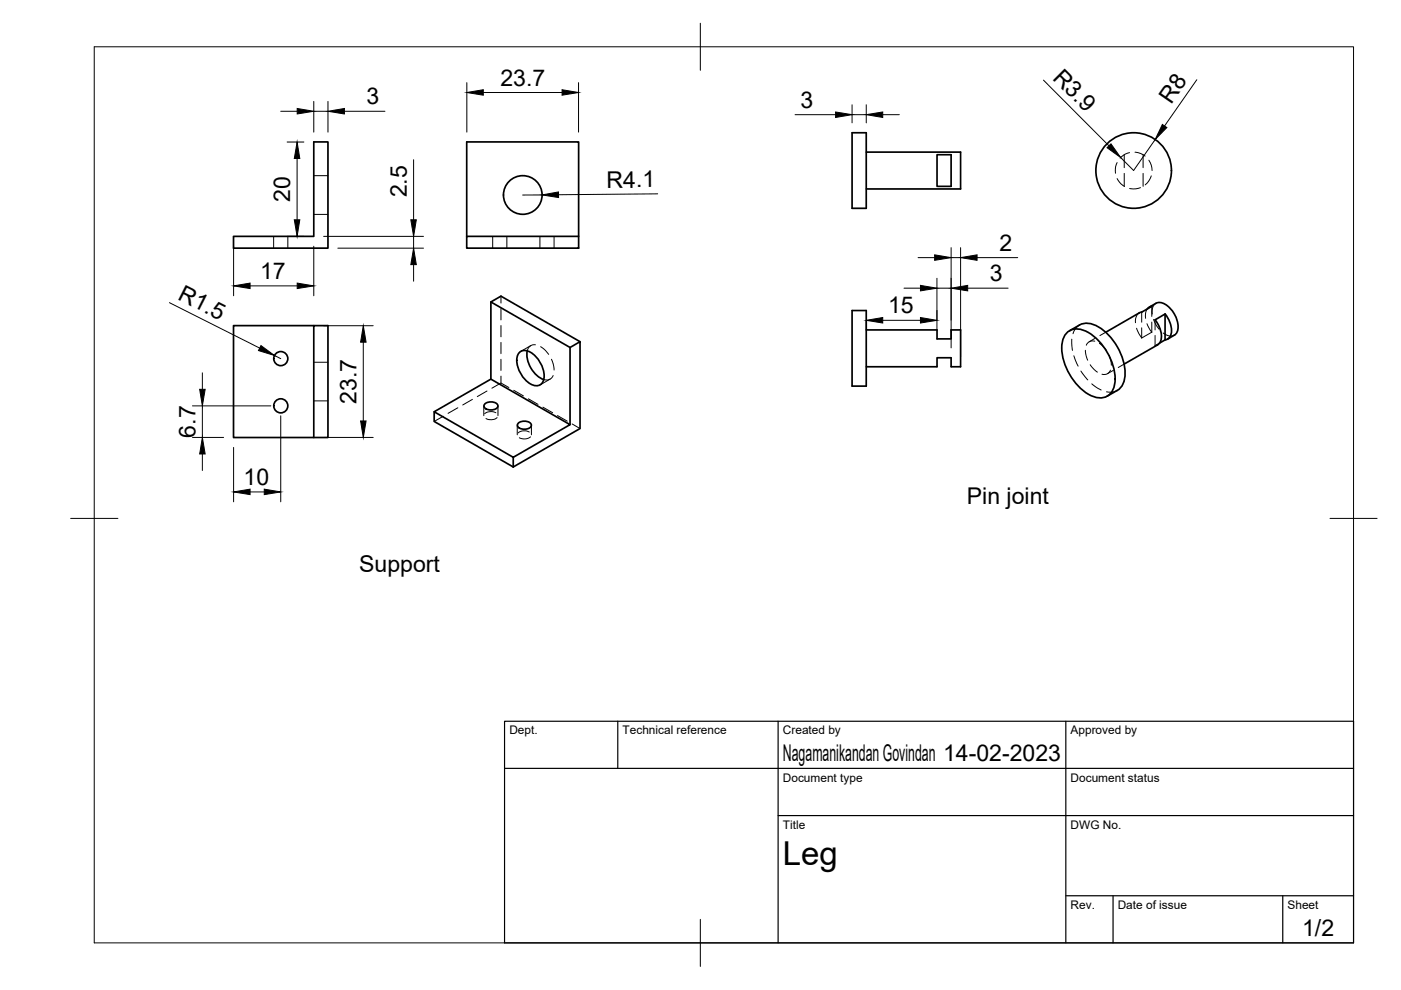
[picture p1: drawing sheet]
<svg xmlns="http://www.w3.org/2000/svg" width="297mm" height="210mm" viewBox="0 0 297 210" stroke-linecap="round" stroke-linejoin="round" font-family="sans-serif">
<!-- layer: Visible -->
<g fill="none" stroke="#000" stroke-width=".36">
<path d="M66.5 30.1h3v22.5h-20v-2.5h17zM180.7 28.1h3v16.1h-3zM183.7 32.3h20v7.8h-20M198.7 32.8h3v6.7h-3zM99 50.1h23.7v2.5h-23.7zM99 50.1v-20h23.7v20M66.5 69v23.8h-17v-23.8h20v23.8h-3M104.1 64l16.8 9.7v16.3M110.2 74.7a2.6 2.6 0 0 1 3.4 .9 5.4 5.4 0 0 1 1.5 5.4 1.72 1.72 0 0 1-2.6 .4 6.1 6.1 0 0 1-2.9-5.7zM111.8 74.4a5.9 5.9 0 0 0 3.5 6.1M120.9 73.7l2.1-1.3v18.5l-14.2 8.1M123 72.4l-16.8-9.6-2.1 1.2v16.4"/>
<path d="M180.7 65.8h3v16.1h-3zM183.7 69.9h15v2h3v-2h2v7.9h-2v-1.9h-3v1.9h-15M226.2 70.5a3.6 3.6 0 0 1 4.6 0 12.2 12.2 0 0 1 5.6 10.8 3.2 3.2 0 0 1-4.7 2.7 11.9 11.9 0 0 1-6.5-11.2l.2-.9zM226.8 70.1a5.1 5.1 0 0 1 4.1-1.5 9.9 9.9 0 0 1 6.5 6 8 8 0 0 1 .5 7.2l-1 1-2.2 1.2M242.1 66.2l-.6 .1-7.1 4.2M243.3 65.5l.4-.4 .5-.2-2.1 1.3M245.1 64.3l-1.4 .8M245.1 64.3a2.98 2.98 0 0 1 3.4 1.5 4.7 4.7 0 0 1 .9 4.9l-1.8 1.2M245.4 73.1l-7.1 4.1M245.9 72.7l1.1-.6v-5.5l-2.1 1.2a5.1 5.1 0 0 1 1.1 4.7l-.6 .6M247 66.6a4.8 4.8 0 0 1 1 4.9l-.6 .5-.4 .1M92.1 87.3v2.1l16.7 9.6"/>
<path d="M102.8 85.7a1.95 1.95 0 0 1 2.8 .2 1.29 1.29 0 0 1-1.7 1 1.14 1.14 0 0 1-1.3-1zM108.8 97l-16.7-9.7 12-6.9 16.8 9.6-12.1 7v2M109.8 89.8a1.95 1.95 0 0 1 2.9 .2 1.29 1.29 0 0 1-1.8 1 1.14 1.14 0 0 1-1.2-1z"/>
<circle cx="240.4" cy="36.2" r="8"/>
<circle cx="110.8" cy="41.3" r="4.1"/>
<circle cx="59.5" cy="76" r="1.49"/>
<circle cx="59.5" cy="86" r="1.49"/>
</g>
<!-- layer: Hidden -->
<g fill="none" stroke="#000" stroke-width=".21">
<path d="M66.5 37.2h3M236.9 34.5l-.4 .8v1.4M236.9 37.9l.7 1.1 .8 .5M238.4 32.8v2.8M238.4 36.8v2.7M239.5 32.4l-.9 .3-1.1 .8M240.6 32.3l1.3 .3 .9 .5M241.8 39.8l-1 .2h-1.3M242.4 32.8v2.8M242.4 36.8v2.7M243.6 34a3.8 3.8 0 0 1 .7 2.1M244.1 37.3a4 4 0 0 1-1.3 1.9"/>
<path d="M58 50.1v2.5M61 50.1v2.5M66.5 45.5h3M104.5 50.1v2.5M107.5 50.1v2.5M114.5 50.1v2.5M117.5 50.1v2.5M66.5 76.8h3M106.2 79.7v1.5l-1.9 1.1M106.2 62.8v1.5M106.2 65.4v2.4M106.2 69v2.4"/>
<path d="M106.2 72.6v2.4M106.2 76.2v2.3M112.5 73.3l-2.1 1.2M113.5 73.1l-.9 .2a1.6 1.6 0 0 0-.8 1.1M114.6 73.5l1 .8 .7 .8M116.9 76.2l.4 1 .2 1.3M117.3 79.6l-.6 .8-.7 .2-.7-.1M227.2 71.9l.2 2.4M227.7 75.4l.9 2.2M228.9 68.9l-.7 .6-.7 1.3M229.2 78.7l1.4 1.9M230.1 74.3l.2 1.2 .3 .9"/>
<path d="M231.1 77.3l1.6 1.6M232.1 72.3h-.1a1.4 1.4 0 0 0-1.7 .9M232.2 71.7l-1.3 .8M233.1 72.8l.9 .7 .6 .9M234.4 70.5l-1.2 .7M235.1 75.3l.4 1.1 .1 1M235.4 78.5v.1a1.42 1.42 0 0 1-1.8 .7M236.1 78.5l-1.3 .7M238.3 77.2l-1.2 .7M241 69.6l1.1 2.1M241.5 66.4l-.6 .7-.2 1.3M242.1 66.2v2.1"/>
<path d="M242.1 69.5v2.2M243.2 68.6l1 1.8M243.2 65.5l-.3 .7v1.3M244.2 65v2.1M244.2 68.3v2.1M244.2 70.4l-2.1 1.3M244.6 67.7l.5 1.1 .6 1M244.9 67.8v2.1M244.9 71.1v2.2M245.1 64.3l-.7 .8-.1 1.5M245.4 73.1l-.5 .2M245.9 72.7l-1 .6"/>
<path d="M246.6 70.6l1.4 .6 1-.1M66.5 85h3M94 88.3l-1.9 1.1M97.1 86.5l-2.1 1.1M100.2 84.7l-2.1 1.2M102.6 86.1v2M103.3 82.9l-2.1 1.2M105.1 87.5a2.27 2.27 0 0 0-2.3 .2M105.4 88.5a2.15 2.15 0 0 1-2.4 .2M105.6 86.1v2M106.2 81.2l1.7 1M108.9 82.8l2.1 1.1"/>
<path d="M109.7 90.2v2M112 84.6l2.1 1.1M112.2 91.6a2.14 2.14 0 0 0-2.3 .2M112.5 92.6a2.15 2.15 0 0 1-2.4 .2M112.7 90.2v2M115.1 86.3l2.1 1.2M116.6 80.4l-2.1 1.2M118.2 88.1l2.1 1.2M121.3 89.9l1.7 1M231.5 81.4l2 1.3M236.9 82.8a3 3 0 0 1-2.3 .3"/>
</g>
<!-- layer: BORDER -->
<path d="M20 9.9h267v190h-267zM148.5 4.9v10M15 109.9h10M282 109.9h10M148.5 194.9v10" fill="none" stroke="#000" stroke-width=".21"/>
<!-- layer: TITLEBLOCK -->
<path d="M107 152.9h180v47h-180zM131 152.9v10M165 152.9v47M226 152.9v47M107 162.9h180M165 172.9h122M226 189.9h61M236 189.9v10M272 189.9v10" fill="none" stroke="#000" stroke-width=".25"/>
<!-- layer: FD_Dimensions -->
<g fill="none" stroke="#000" stroke-width=".21">
<path d="M99 17.5v10.5M102.5 19.6h16.7M122.7 17.5v10.5M221.2 17l13.9 13.9M253.7 16.9l-6.8 9.8M59.5 23.6h3.5M60.9 30.1h3.5M63 33.6v13M66.5 21.5v6.5M66.5 23.6h3M69.5 21.5v6.5M73 23.6h8.6"/>
<path d="M87.7 33.9v12.7M168.6 24.3h8.6M180.7 22.2v3.8M180.7 24.3h3M183.7 22.2v3.8M187.2 24.3h3.5M244.9 29.6l-4.6 6.5-2.7-2.7M49.5 52.2v10.5M60.9 50.1h3.5M66.5 52.2v10.5M68.6 50.1h21.2M71.6 52.6h18.2"/>
<path d="M87.7 50.1v2.5M87.7 56.1v3.5M114.9 41.3l-4.1 .1M139.4 41.1l-21 .2M194.6 54.6h3.6M198.6 59v10.8M201.7 52.5v21.3M201.7 54.6h2M203.7 52.5v23.2M207.2 54.6h8.6M35.9 64.2l19.2 9.6M42.9 79.1v3.4"/>
<path d="M53 60.6h10M58.2 75.4l1.3 .6M68.6 69.1h10.5M77 72.6v16.7M183.7 68v2M187.2 67.9h8M191.7 61.1h3.5M198.6 61.1h3.1M205.2 61.1h8.5M40.8 92.7h6.6M40.8 86.1h16.6M42.9 86.1v6.6"/>
<path d="M42.9 96.3v3.5M49.5 94.9v11.5M59.5 88.2v18.2M68.6 92.7h10.5M53 104.3h3"/>
</g>
<g fill="#000" stroke="#000" stroke-width=".21">
<path d="M99 19.6l3.5-.6v1.2zM119.2 19l3.5 .6-3.5 .6zM63 30.1l.6 3.5h-1.2zM63 23l3.5 .6-3.5 .6zM69.5 23.6l3.5-.6v1.2zM177.2 23.7l3.5 .6-3.5 .6zM183.7 24.3l3.5-.6v1.2zM234.7 31.3l.8-.8 2.1 2.9zM246.4 26.4l1 .6-2.5 2.6zM62.4 46.6h1.2l-.6 3.5zM87.7 52.6l.6 3.5h-1.2zM87.1 46.6h1.2l-.6 3.5z"/>
<path d="M114.9 41.3l3.5-.6v1.2zM198.2 54l3.5 .6-3.5 .6zM203.7 54.6l3.5-.6v1.2zM49.5 60.6l3.5-.6v1.2zM55.3 73.3l2.9 2.1-3.4-1.1zM63 60l3.5 .6-3.5 .6zM77 69.1l.6 3.5h-1.1zM183.7 67.9l3.5-.6v1.2zM195.2 67.3l3.4 .6-3.4 .6zM195.2 60.5l3.4 .6-3.4 .6zM201.7 61.1l3.5-.6v1.2zM42.9 92.7l.6 3.6h-1.2z"/>
<path d="M42.3 82.5h1.2l-.6 3.6zM76.5 89.3h1.1l-.6 3.4zM49.5 104.3l3.5-.6v1.2zM56 103.7l3.5 .6-3.5 .6z"/>
</g>
<text font-size="7" x="166" y="183.4">Leg</text>
<g font-size="4.9">
<text x="223" y="16.7" transform="rotate(45 223 16.7)">R3.9</text>
<text x="77.7" y="22.1">3</text>
<text x="106.1" y="18.2">23.7</text>
<text x="169.8" y="22.9">3</text>
<text x="248.3" y="22.2" transform="rotate(-55 248.3 22.2)">R8</text>
<text x="86.2" y="41.9" transform="rotate(-90 86.2 41.9)">2.5</text>
<text x="128.6" y="39.8">R4.1</text>
<text x="61.5" y="42.8" transform="rotate(-90 61.5 42.8)">20</text>
<text x="211.9" y="53.2">2</text>
<text x="55.1" y="59.2">17</text>
<text x="209.8" y="59.6">3</text>
<text x="37.5" y="63.3" transform="rotate(27 37.5 63.3)">R1.5</text>
<text x="188.3" y="66.5">15</text>
<text x="75.6" y="85.6" transform="rotate(-90 75.6 85.6)">23.7</text>
<text x="41.4" y="92.8" transform="rotate(-90 41.4 92.8)">6.7</text>
<text x="51.6" y="102.8">10</text>
<text x="205" y="106.8">Pin joint</text>
<text x="76.2" y="121.4">Support</text>
<text x="166" y="161.4">Nagamanikandan Govindan 14-02-2023</text>
<text x="276.1" y="198.6">1/2</text>
</g>
<g font-size="2.5">
<text x="108" y="155.7">Dept.</text>
<text x="132" y="155.7">Technical reference</text>
<text x="166" y="155.7">Created by</text>
<text x="227" y="155.7">Approved by</text>
<text x="166" y="165.7">Document type</text>
<text x="227" y="165.7">Document status</text>
<text x="166" y="175.7">Title</text>
<text x="227" y="175.7">DWG No.</text>
<text x="227" y="192.7">Rev.</text>
<text x="237" y="192.7">Date of issue</text>
<text x="273" y="192.7">Sheet</text>
</g>
</svg>
